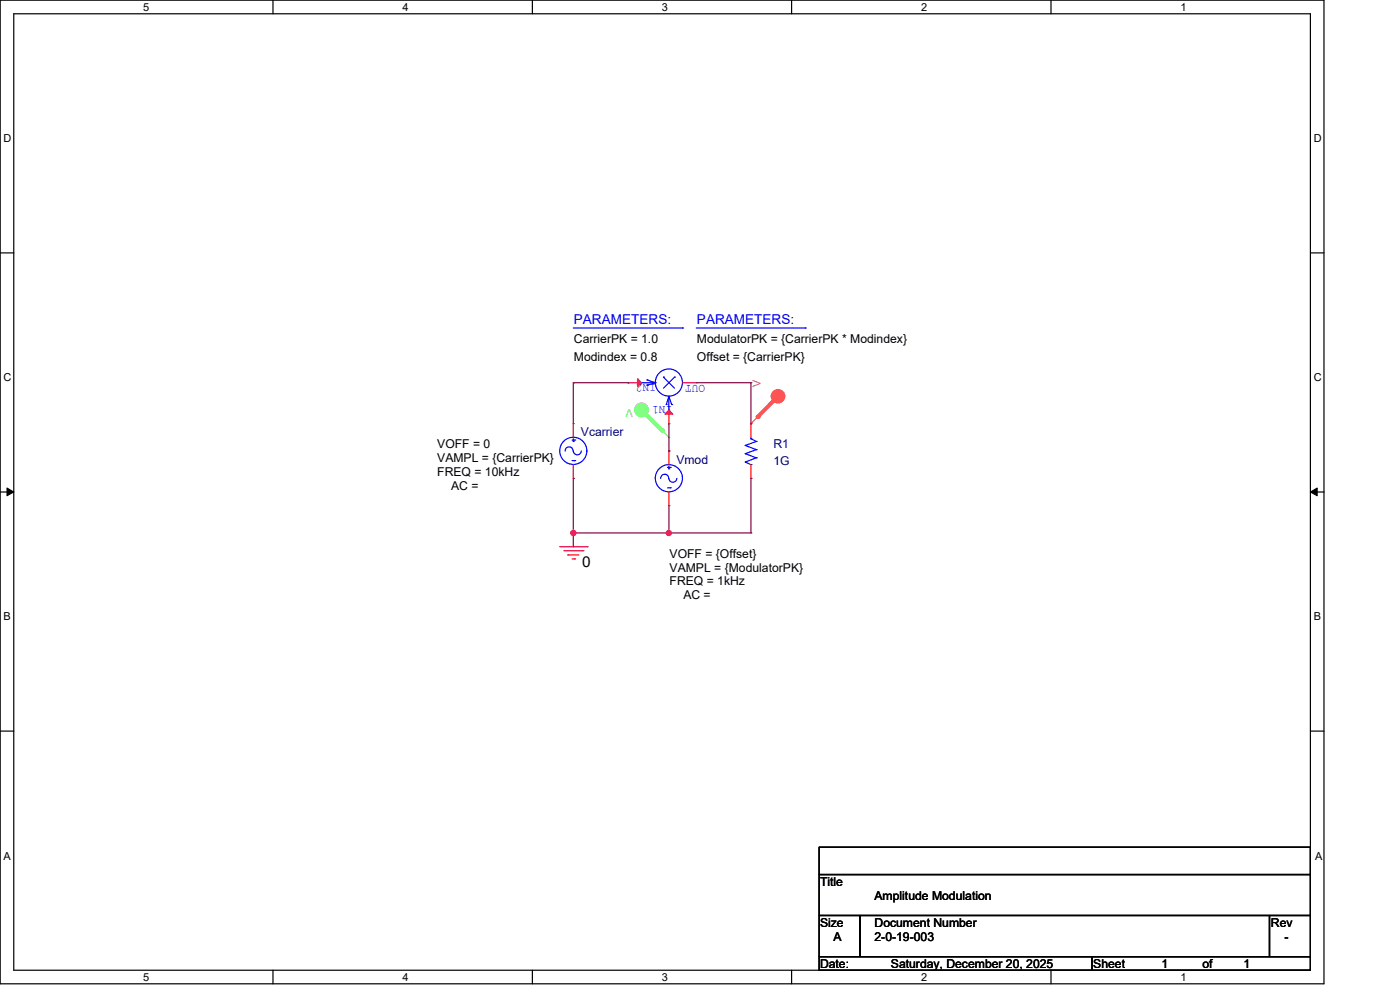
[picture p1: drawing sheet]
<svg xmlns="http://www.w3.org/2000/svg" width="297mm" height="210mm" viewBox="0 0 297 210" stroke-linecap="round" stroke-linejoin="round" font-family="sans-serif">
<g fill="none" stroke="#000" stroke-width=".25">
<path d="M0 0h280.6v208.4h-280.6zM2.9 2.9h274.8v202.6h-274.8zM57.8 0v2.9M112.8 0v2.9M167.8 0v2.9M222.7 0v2.9M0 53.6h2.9M277.7 53.6h2.9M0 104.2h2.9M277.7 104.2h2.9M0 154.9h2.9M277.7 154.9h2.9"/>
<path d="M173.6 179.4h104.1v5.8h-104.1zM173.6 185.2h104.1v8.7h-104.1zM173.6 193.9h8.7v8.7h-8.7zM182.3 193.9h86.7v8.7h-86.7zM269 193.9h8.7v8.7h-8.7zM57.8 205.5v2.9M112.8 205.5v2.9M167.8 205.5v2.9M173.6 202.6h57.8v2.9h-57.8zM222.7 205.5v2.9M231.4 202.6h46.3v2.9h-46.3z"/>
</g>
<path d="M1.5 103.4l1.4 .8-1.4 .8zM277.7 104.2l1.4-.8v1.6z" fill="#000" stroke="#000" stroke-width=".21"/>
<path d="M118.6 115.8h5.8M119.5 116.7h4M120.3 117.5h.1M120.3 117.5h2.4M121.2 118.4h.6M121.8 118.4h.1M123.5 116.7h.1M124.4 115.8h.1" fill="none" stroke="#f00" stroke-width=".25"/>
<circle cx="136" cy="86.8" r="1.44" fill="#5f5" stroke="#5f5" stroke-width=".25"/>
<path d="M136 86.9l5.7 5.7M141.7 92.6h.1" fill="none" stroke="#5f5" stroke-width=".25"/>
<path d="M136 86.9l4.3 4.3" fill="none" stroke="#5f5" stroke-width=".85"/>
<circle cx="140.3" cy="91.2" r=".42" fill="#5f5"/>
<circle cx="164.9" cy="83.9" r="1.43" fill="#f55" stroke="#f55" stroke-width=".25"/>
<path d="M159.1 89.7h.1M164.9 83.9l-5.8 5.8" fill="none" stroke="#f55" stroke-width=".25"/>
<path d="M164.9 83.9l-4.3 4.4" fill="none" stroke="#f55" stroke-width=".85"/>
<circle cx="160.6" cy="88.3" r=".42" fill="#f55"/>
<g fill="none" stroke="#00f" stroke-width=".25">
<path d="M121.5 69.5h23.2M140.6 79.9h.1M140.6 79.9l2.3 2.3M142.9 79.9h.1M142.9 79.9l-2.3 2.3M144.7 69.5h.1M147.5 69.5h23.2M170.7 69.5h.1M121.2 97.6h.6M121.2 93.2h.6M121.4 95.5a.85 .85 0 0 0-.8-.9 .85 .85 0 0 0-.8 .9M121.5 93.5h.1"/>
<path d="M121.5 92.9v.6M121.8 97.6h.1M121.8 93.2h.1M123.2 95.5a.85 .85 0 0 1-.9 .8 .85 .85 0 0 1-.8-.8M136 81.1h2.9M137.1 80.5h.1M137.1 81.6h.1M137.1 80.5l1.8 .6M138.9 81.1h.1M138.9 81.1l-1.8 .5M141.2 85.7h.1M141.5 99h.5"/>
<path d="M141.7 99.3h.1M141.7 86.9h.1M141.7 83.9v3M141.7 98.7v.6M141.7 83.9l-.5 1.8M141.7 83.9l.6 1.8M142 99h.1M142.3 85.7h.1M157.9 94.4h.1M157.9 96.1h.1M157.9 97.9h.1M157.9 94.4l2.4 .8"/>
<path d="M157.9 96.1l2.4 .9M157.9 97.9l1.2 .5M159.1 98.4h.1M159.1 92.9h.1M159.1 92.9l1.2 .6M159.1 92.6v.3M160.3 93.5h.1M160.3 95.2h.1M160.3 97h.1M160.3 93.5l-2.4 .9M160.3 95.2l-2.4 .9M160.3 97l-2.4 .9"/>
<path d="M141.5 103.3h.5M141.7 101.3a.85 .85 0 0 0-.8-.9 .85 .85 0 0 0-.9 .9M142 103.3h.1M143.4 101.3a.85 .85 0 0 1-.8 .8 .85 .85 0 0 1-.9-.8"/>
<circle cx="121.5" cy="95.5" r="2.88"/>
<circle cx="141.7" cy="81" r="2.88"/>
<circle cx="141.7" cy="101.3" r="2.88"/>
</g>
<g fill="none" stroke="#f00" stroke-width=".25">
<path d="M121.5 89.7h.1M121.5 89.7v2.9M121.5 98.4v2.9M133.1 81.1h.1M133.1 81.1h2.9M141.7 95.5h.1M141.7 89.7h.1M141.7 86.9v2.8M141.7 95.5v2.9M144.7 81.1h2.8M147.5 81.1h.1M159.1 89.7h.1"/>
<path d="M159.1 89.7v2.9M159.1 98.4v2.9M121.5 101.3h.1M141.7 107.1h.1M141.7 104.2v2.9M159.1 101.3h.1"/>
</g>
<g fill="#f00" stroke="#f00" stroke-width=".25">
<path d="M141.7 86.9l.9 .8h-1.7z"/>
<path d="M135.1 80.2l.9 .9-.9 .8z"/>
</g>
<g fill="none" stroke="#800040" stroke-width=".25">
<path d="M121.5 81.1h.1M121.5 81.1v8.6M121.5 81.1h11.6M133.1 81.1h.1M141.7 95.5h.1M141.7 89.7v5.8M147.5 81.1h11.6M159.1 81.1h.1M159.1 89.7h.1M159.1 81.1v8.6M121.5 101.3h.1M121.5 112.9h.1"/>
<path d="M121.5 101.3v14.5M121.5 112.9h37.6M141.7 112.9h.1M141.7 107.1v5.8M159.1 112.9h.1M159.1 101.3h.1M159.1 101.3v11.6"/>
</g>
<g fill="#f0f" stroke="#f0f" stroke-width=".25">
<circle cx="141.7" cy="112.9" r=".55"/>
<circle cx="121.5" cy="112.9" r=".55"/>
</g>
<text font-size="3.2" x="123.4" y="120.1">0</text>
<g font-size="2.9" fill="#00f">
<text x="121.6" y="68.6">PARAMETERS:</text>
<text x="147.7" y="68.6">PARAMETERS:</text>
</g>
<g font-size="2.6">
<text x="121.6" y="72.7">CarrierPK = 1.0</text>
<text x="121.6" y="76.5">Modindex = 0.8</text>
<text x="147.7" y="72.7">ModulatorPK = {CarrierPK * Modindex}</text>
<text x="147.7" y="76.5">Offset = {CarrierPK}</text>
<text x="92.7" y="95">VOFF = 0</text>
<text x="92.7" y="100.8">FREQ = 10kHz</text>
<text x="92.7" y="97.9">VAMPL = {CarrierPK}</text>
<text x="95.6" y="103.7">AC =</text>
<text x="141.9" y="118.2">VOFF = {Offset}</text>
<text x="141.9" y="124">FREQ = 1kHz</text>
<text x="141.9" y="121.1">VAMPL = {ModulatorPK}</text>
<text x="144.8" y="126.9">AC =</text>
<text x="173.8" y="187.7">Title</text>
<text x="185.3" y="190.6">Amplitude Modulation</text>
<text x="173.8" y="196.3">Size</text>
<text x="185.3" y="196.3">Document Number</text>
<text x="269.3" y="196.3">Rev</text>
<text x="176.7" y="199.3">A</text>
<text x="185.3" y="199.3">2-0-19-003</text>
<text x="272.2" y="199.3">-</text>
<text x="173.8" y="205.1">Date:</text>
<text x="188.8" y="205.1">Saturday, December 20, 2025</text>
<text x="231.7" y="205.1">Sheet</text>
<text x="246.2" y="205.1">1</text>
<text x="254.8" y="205.1">of</text>
<text x="263.5" y="205.1">1</text>
</g>
<g font-size="2.6" fill="#00f">
<text x="139" y="81.4" transform="rotate(180 139 81.4)">IN2</text>
<text x="149.4" y="81.6" transform="rotate(180 149.4 81.6)">OUT</text>
<text x="142.5" y="86" transform="rotate(180 142.5 86)">IN1</text>
</g>
<g font-size="2.6" fill="#000080">
<text x="123.1" y="92.4">Vcarrier</text>
<text x="163.9" y="95">R1</text>
<text x="143.3" y="98.2">Vmod</text>
<text x="163.9" y="98.5">1G</text>
</g>
<g font-size="2.3">
<text x="30.4" y="2.2">5</text>
<text x="85.3" y="2.2">4</text>
<text x="140.3" y="2.2">3</text>
<text x="195.2" y="2.2">2</text>
<text x="250.2" y="2.2">1</text>
<text x=".8" y="30.1">D</text>
<text x="278.4" y="30.1">D</text>
<text x=".8" y="80.8">C</text>
<text x="278.4" y="80.8">C</text>
<text x=".8" y="131.4">B</text>
<text x="278.4" y="131.4">B</text>
<text x=".8" y="182.2">A</text>
<text x="278.7" y="182.2">A</text>
<text x="30.4" y="207.7">5</text>
<text x="85.3" y="207.7">4</text>
<text x="140.3" y="207.7">3</text>
<text x="195.2" y="207.7">2</text>
<text x="250.2" y="207.7">1</text>
</g>
<text font-size="2.3" fill="#f55" x="161.2" y="82" transform="rotate(-90 161.2 82)">V</text>
<text font-size="2.3" fill="#5f5" x="134.1" y="86.5" transform="rotate(180 134.1 86.5)">V</text>
</svg>
